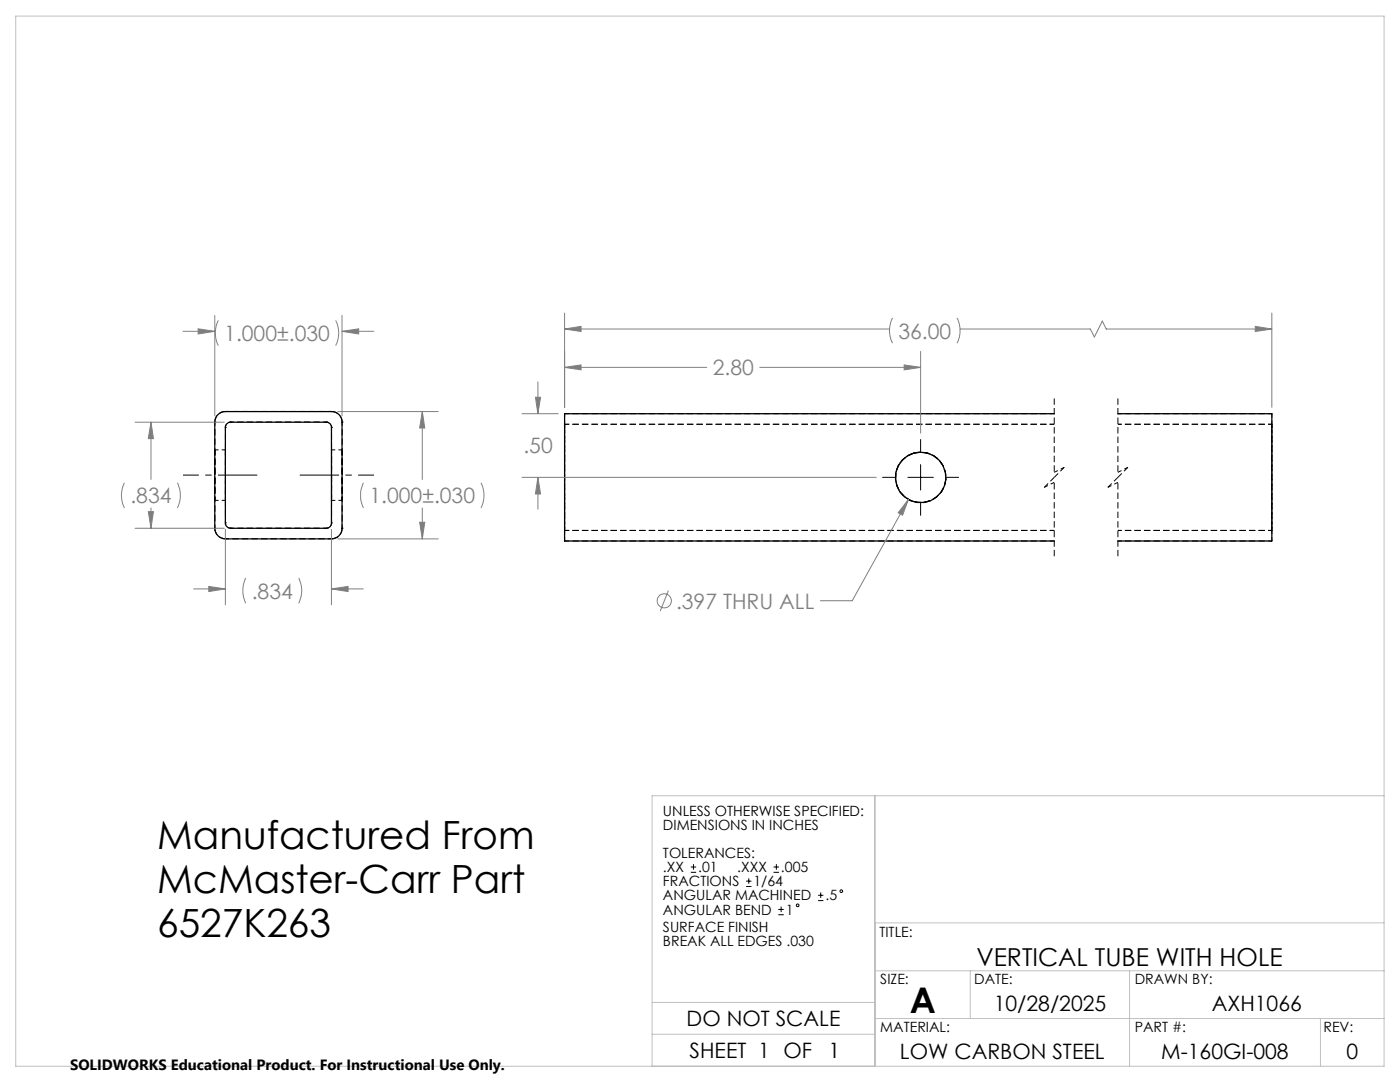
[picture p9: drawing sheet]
<svg xmlns="http://www.w3.org/2000/svg" width="279mm" height="216mm" viewBox="0 0 279 216" stroke-linecap="round" stroke-linejoin="round" font-family="sans-serif">
<path d="M45 85.3v19M65.1 84.2h-19.1M112.7 85.7v19.1M253.8 85.7v19.1M46 105.4h19.1M66.2 104.3v-19M112.7 104.8v-19.1M253.8 104.8v-19.1" fill="none" stroke="#000" stroke-width=".2" stroke-dasharray="1.3 .6" stroke-dashoffset=".6" stroke-linecap="butt"/>
<g fill="none" stroke="#000" stroke-width=".2" stroke-dasharray="1.3 .6" stroke-dashoffset=".5" stroke-linecap="butt">
<path d="M42.9 84.2v21.2M42.9 99.8h2.1M45 89.8h-2.1M66.2 82.1h-21.2M66.2 99.8h2.1M68.3 89.8h-2.1M112.7 84.7v1M112.7 85.7v-1M112.7 82.5v2.2M208.4 97.2l2-1M210.4 94.2l2-1M221.1 97.2l2-1"/>
<path d="M223.1 94.2l2-1M223.1 84.7h30.7M253.8 84.7h-30.7M253.8 85.7v-1M253.8 84.7v1M253.8 82.5h-30.7M253.8 84.7v-2.2M45 107.5h21.2M68.3 105.4v-21.2M112.7 104.8v1M112.7 105.8v-1M112.7 105.8v2.1"/>
<path d="M112.7 105.8v-21.1M223.1 105.8h30.7M223.1 107.9h30.7M253.8 105.8v-1M253.8 105.8h-30.7M253.8 104.8v1M253.8 107.9v-2.1M253.8 105.8v-21.1"/>
</g>
<path d="M42.9 89.8v10v-10M45 89.8v10v-10M66.2 99.8v-10v10M68.3 89.8v10v-10M182.4 90.4a5 5 0 0 1 6.3 5.6 5 5 0 0 1-7.8 3.4 5 5 0 0 1 .2-8.5l1.3-.5M182.4 100.1a5 5 0 0 0 6.3-5.7 5 5 0 0 0-7.8-3.3 5 5 0 0 0 .2 8.5l1.3 .5" fill="none" stroke="#000" stroke-width=".2" stroke-dasharray="1.3 .6" stroke-dashoffset=".1" stroke-linecap="butt"/>
<path d="M112.7 84.7h97.7M210.4 84.7h-97.7M210.4 82.5h-97.7M112.7 105.8h97.7M112.7 107.9h97.7M210.4 105.8h-97.7" fill="none" stroke="#000" stroke-width=".2" stroke-dasharray="1.3 .6" stroke-dashoffset=".4" stroke-linecap="butt"/>
<g fill="none" stroke="#000" stroke-width=".25">
<path d="M43.5 82.7a1.93 1.93 0 0 1 1.5-.6h21.1a2.05 2.05 0 0 1 2.2 2.1v21.2a2.11 2.11 0 0 1-2.2 2.1h-21.1a2.17 2.17 0 0 1-2.1-2.1v-21.2a2.32 2.32 0 0 1 .6-1.5zM45.3 84.5l.5-.3h19.3a.97 .97 0 0 1 1 1.1v19.1a1.02 1.02 0 0 1-1 1h-19.1a1.09 1.09 0 0 1-1-1v-19.3zM210.4 82.6h-97.7v25.4h97.7M223.1 82.6h30.7v25.4h-30.7"/>
<circle cx="183.7" cy="95.3" r="5"/>
</g>
<g fill="none" stroke="#000" stroke-width=".2" stroke-dasharray="1.3 .6">
<path d="M42.9 84.2h.1M45 82.1h.1M45 85.3h.1M46 84.2h.1M65.1 84.2h.1M66.2 82.1h.1M66.2 85.3h.1M68.3 84.2h.1M42.9 105.4h.1M45 107.5h.1M45 104.3h.1M46 105.4h.1"/>
<path d="M65.1 105.4h.1M66.2 107.5h.1M66.2 104.3h.1M68.3 105.4h.1"/>
</g>
<path d="M46 84.2a1.05 1.05 0 0 0-1 1.1M66.2 85.3a1.05 1.05 0 0 0-1.1-1.1M45 104.3a1.05 1.05 0 0 0 1 1.1M65.1 105.4a1.05 1.05 0 0 0 1.1-1.1" fill="none" stroke="#000" stroke-width=".2" stroke-dasharray="1.3 .6" stroke-dashoffset=".8" stroke-linecap="butt"/>
<path d="M210.4 79.4v14.8M223.1 79.4v14.8M42.9 84.2a2.11 2.11 0 0 1 2.1-2.1M66.2 82.1a2.11 2.11 0 0 1 2.1 2.1M210.4 96.2v14.9M223.1 96.2v14.9M45 107.5a2.11 2.11 0 0 1-2.1-2.1M68.3 105.4a2.11 2.11 0 0 1-2.1 2.1" fill="none" stroke="#000" stroke-width=".2" stroke-dasharray="1.3 .6" stroke-dashoffset="-.1" stroke-linecap="butt"/>
<g fill="none" stroke="#808080" stroke-width=".2">
<path d="M36.5 66.1h6.4M39.5 65.6l3.4 .5-3.4 .5zM42.9 62.9v20.1M43.6 63.9a5.6 5.6 0 0 0 0 5.1M67 63.9a5.6 5.6 0 0 1 0 5.1M68.3 66.1l3.3-.5v1zM68.3 62.9v20.1M68.3 66.1h6.3M106.9 79.3h1l-.5 3.3zM107.4 76.2v6.4M112.7 73.3l3.3-.5v1zM112.7 65.7l3.3-.6v1z"/>
<path d="M112.7 62.5v18.8M112.7 73.3h28.3M112.7 65.7h64.8M151.6 73.3h32.1M178.1 63.4a5.6 5.6 0 0 0 0 5.1M180.4 72.8l3.3 .5-3.3 .5zM183.7 70.1v16.3M191 63.4a5.6 5.6 0 0 1 0 5.1M191.6 65.7h26l.8 1.5 1.6-3.1 .8 1.6h33M250.5 65.1l3.3 .6-3.3 .4zM253.8 62.5v18.8M24.8 96.3a5.5 5.5 0 0 0 0 5.1"/>
<path d="M27 84.2h17.8M30.1 84.2l.5 3.3h-1zM30.1 84.2v11.5M35.4 96.3a5.5 5.5 0 0 1 0 5.1M67.4 82.1h20.1M72.5 96.3a5.8 5.8 0 0 0 0 5.1M84.3 82.1l.5 3.3h-1.1zM84.3 82.1v13.6M96 96.3a5.5 5.5 0 0 1 0 5.1M104.2 95.3h70.7M104.2 82.6h7.2M107.4 95.3l.5 3.3h-1z"/>
<path d="M107.4 95.3v6.3M181.3 99.7l-1.2 3.1-.9-.5zM181.3 99.7l-11.2 20.2h-6.4M27 105.4h17.8M29.6 102.1h1l-.5 3.3zM30.1 101.4v4M38.6 117.5h6.4M41.7 117l3.3 .5-3.3 .5zM45 105.6v15.1M49 115.3a5.9 5.9 0 0 0 0 5.1M59.6 115.3a5.6 5.6 0 0 1 0 5.1M66.1 117.5l3.4-.5v1z"/>
<path d="M66.1 105.6v15.1M66.1 117.5h6.4M67.4 107.5h20.1M83.7 104.2h1.1l-.5 3.3zM84.3 101.4v6.1M133.4 117.9l-1.6 4"/>
<circle cx="132.6" cy="119.9" r="1.41"/>
</g>
<g fill="none" stroke="#000" stroke-width=".2">
<path d="M176.1 95.3h2.5M181.2 95.3h5.1M183.7 87.7v2.5M183.7 92.7v5.1M188.8 95.3h2.5M183.7 100.3v2.5M137.9 174.1h1M137.9 173h1M138.4 172.4v1.1M148.9 176.9h1.1M148.9 175.8h1.1M149.4 175.3v1.1"/>
<path d="M154.4 174.1h1.1M154.4 173h1.1M154.9 172.4v1.1M163.3 179.7h1M163.3 178.6h1M163.8 178.1v1.1M155.3 182.5h1.1M155.3 181.5h1.1M155.9 180.9v1.1"/>
<circle cx="167.9" cy="177.8" r=".27"/>
<circle cx="159.2" cy="180.6" r=".27"/>
</g>
<path d="M51.3 94.8h-14.8M59.8 94.8h14.8" fill="none" stroke="#000" stroke-width=".2" stroke-dasharray="15.2 1.3 1.3 1.3" stroke-dashoffset="7.4" stroke-linecap="butt"/>
<path d="M210.4 95.2l-2 2M212.4 93.2l-2 2M223.1 95.2l-2 2M225.1 93.2l-2 2" fill="none" stroke="#000" stroke-width=".2" stroke-dasharray="1.3 .6" stroke-dashoffset=".2" stroke-linecap="butt"/>
<path d="M3.1 3.2h273.1v209.6h-273.1zM174.6 158.8v54M276.2 158.8h-146.1v54M174.6 193.7h101.6M174.6 184.2h101.6M193.6 193.7v9.5M225.4 193.7v19.1M130.1 200h44.5M130.1 206.4h44.5M174.6 203.2h101.6M263.5 203.2v9.6" fill="none" stroke="#c0c0c0" stroke-width=".2"/>
<path d="M107.4 95.2l.5 3.4h-1zM106.9 79.3h1l-.5 3.2zM180.4 72.8l3.3 .5-3.3 .5zM112.7 73.3l3.3-.5v1zM112.7 65.7l3.3-.6v1zM250.5 65.1l3.3 .6-3.3 .4zM181.3 99.7l-2.1 2.6 .9 .5zM84.3 82.1l.5 3.3h-1.1zM83.7 104.2h1.1l-.5 3.3zM68.3 66.1l3.3-.5v1zM39.5 65.6l3.4 .5-3.4 .5zM30.1 84.2l.5 3.3h-1zM29.6 102.1h1l-.5 3.3zM66.1 117.5l3.4-.5v1zM41.7 117l3.3 .5-3.3 .5z" fill="#808080"/>
<g font-size="7.8">
<text x="31.4" y="169.4">Manufactured From</text>
<text x="31.4" y="178.1">McMaster-Carr Part</text>
<text x="31.4" y="186.9">6527K263</text>
</g>
<text font-size="7.1" x="181.6" y="202">A</text>
<text font-size="4.9" x="194.9" y="192.8">VERTICAL TUBE WITH HOLE</text>
<g font-size="4.2" fill="#808080">
<text x="44.8" y="68">1.000±.030</text>
<text x="179.3" y="67.5">36.00</text>
<text x="142.2" y="74.9">2.80</text>
<text x="104.5" y="90.5">.50</text>
<text x="26" y="100.4">.834</text>
<text x="73.7" y="100.4">1.000±.030</text>
<text x="50.2" y="119.4">.834</text>
<text x="134.9" y="121.4">.397 THRU ALL</text>
</g>
<g font-size="4.2">
<text x="198.3" y="201.7">10/28/2025</text>
<text x="241.8" y="201.7">AXH1066</text>
<text x="137" y="204.7">DO NOT SCALE</text>
<text x="137.6" y="211.1">SHEET 1 OF</text>
<text x="165.4" y="211.1">1</text>
<text x="179.6" y="211.2">LOW CARBON STEEL</text>
<text x="231.8" y="211.2">M-160GI-008</text>
<text x="268.7" y="211.2">0</text>
</g>
<text font-size="3" x="14" y="213.5">SOLIDWORKS Educational Product. For Instructional Use Only.</text>
<g font-size="2.8">
<text x="132.3" y="162.7">UNLESS OTHERWISE SPECIFIED:</text>
<text x="132.3" y="165.6">DIMENSIONS IN INCHES</text>
<text x="132.3" y="171.2">TOLERANCES:</text>
<text x="132.3" y="174">.XX</text>
<text x="132.3" y="176.9">FRACTIONS</text>
<text x="132.3" y="179.7">ANGULAR MACHINED</text>
<text x="139.3" y="174">.01</text>
<text x="147.1" y="174">.XXX</text>
<text x="150.4" y="176.9">1/64</text>
<text x="155.9" y="174">.005</text>
<text x="164.7" y="179.7">.5</text>
<text x="132.3" y="182.5">ANGULAR BEND</text>
<text x="132.3" y="186">SURFACE FINISH</text>
<text x="156.8" y="182.5">1</text>
<text x="132.3" y="188.8">BREAK ALL EDGES .030</text>
<text x="175.5" y="186.9">TITLE:</text>
<text x="175.7" y="196.4">SIZE:</text>
<text x="194.4" y="196.4">DATE:</text>
<text x="226.5" y="196.4">DRAWN BY:</text>
<text x="175.7" y="206">MATERIAL:</text>
<text x="226.5" y="206">PART #:</text>
<text x="264.1" y="206">REV:</text>
</g>
</svg>
